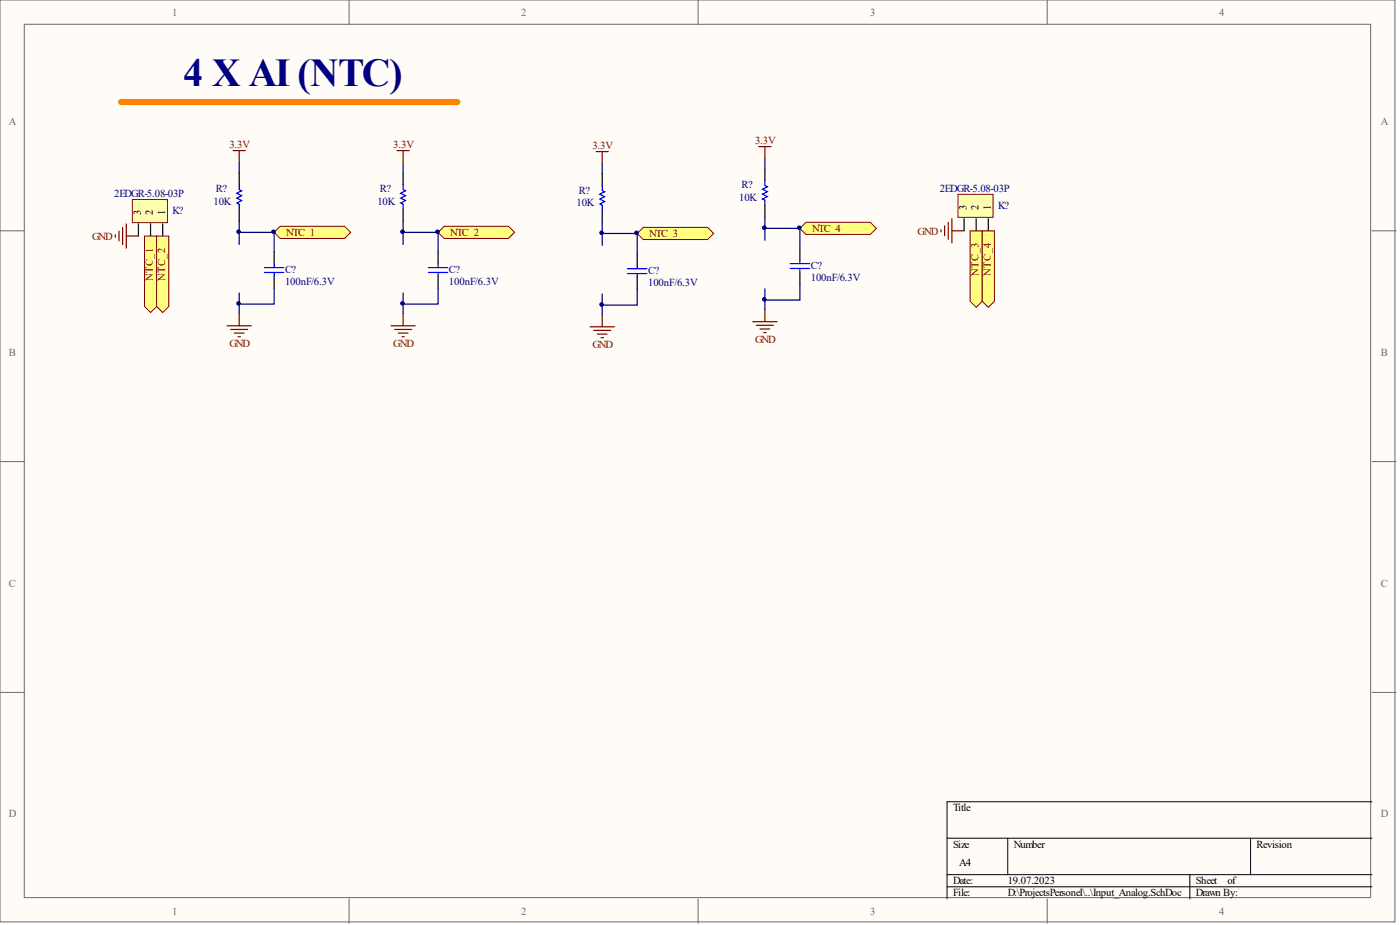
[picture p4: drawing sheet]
<svg xmlns="http://www.w3.org/2000/svg" width="292mm" height="193mm" viewBox="0 0 292 193" stroke-linecap="round" stroke-linejoin="round" font-family="sans-serif">
<g fill="#fffcf8" stroke="#696969" stroke-width=".21">
<path d="M0 0h291v192.3h-291z"/>
<path d="M5.1 5.1h280.9v182.2h-280.9z"/>
</g>
<path d="M72.8 0v5.1M145.7 0v5.1M218.5 0v5.1M0 48.1h5.1M286.3 48.1h5M0 96.3h5.1M286.3 96.3h5M0 144.5h5.1M286.3 144.5h5M72.8 187.5v5.1M145.7 187.5v5.1M218.5 187.5v5.1" fill="none" stroke="#696969" stroke-width=".21"/>
<path d="M197.6 174.9h88.7M210.3 174.9v7.6M260.9 174.9v7.6M286.3 167.3h-88.7v20.2M197.6 182.5h88.7M197.6 185h88.7M248.3 182.5v5" fill="none" stroke="#000" stroke-width=".21"/>
<path d="M25.3 21.3h70.1" fill="none" stroke="#fd8300" stroke-width="1.3"/>
<path d="M49.9 36v2.5M49.9 43.6v2.5" fill="none" stroke="#000" stroke-width=".25"/>
<path d="M49.9 38.5v1.1l.5 .2-1 .5 1 .5-1 .5 1 .5-1 .5 .5 .3v1" fill="none" stroke="#00f" stroke-width=".25"/>
<path d="M47.4 68h5M48.1 68.7h3.6M48.9 69.5h2M49.7 70.2h.5M49.9 65.4v2.6" fill="none" stroke="#800000" stroke-width=".25"/>
<path d="M49.9 34v2" fill="none" stroke="#000080" stroke-width=".25"/>
<path d="M58.5 47.2h13.4l1.3 1.3-1.3 1.2h-13.4l-1.3-1.2z" fill-rule="evenodd" fill="#ffff80" stroke="#800000" stroke-width=".21"/>
<path d="M84.1 36v2.5M57.2 52.5v2.6M57.2 57.6v2.5M84.1 43.6v2.5" fill="none" stroke="#000" stroke-width=".25"/>
<path d="M84.1 38.5v1.1l.5 .2-1 .5 1 .5-1 .5 1 .5-1 .5 .5 .3v1M55.2 55.8h4M55.2 56.8h4M57.2 55.1v.7M57.2 56.8v.8" fill="none" stroke="#00f" stroke-width=".25"/>
<path d="M84.1 34v2M49.9 51v-2.5h7.3v4M49.9 46.1v2.4M49.9 61.1v2.3M57.2 60.1v3.3h-7.3v2" fill="none" stroke="#000080" stroke-width=".25"/>
<path d="M48.6 31.4h2.6M49.9 31.4v2.6M81.6 68h5M82.3 68.7h3.6M83.1 69.5h2M83.9 70.2h.5M84.1 65.4v2.6" fill="none" stroke="#800000" stroke-width=".25"/>
<path d="M92.7 47.2h13.4l1.3 1.3-1.3 1.2h-13.4l-1.3-1.2z" fill-rule="evenodd" fill="#ffff80" stroke="#800000" stroke-width=".21"/>
<path d="M91.4 52.5v2.6M91.4 57.6v2.5" fill="none" stroke="#000" stroke-width=".25"/>
<path d="M89.4 55.8h4M89.4 56.8h4M91.4 55.1v.7M91.4 56.8v.8" fill="none" stroke="#00f" stroke-width=".25"/>
<path d="M84.1 51v-2.5h7.3v4M84.1 46.1v2.4M84.1 61.1v2.3M91.4 60.1v3.3h-7.3v2" fill="none" stroke="#000080" stroke-width=".25"/>
<path d="M82.8 31.4h2.6M84.1 31.4v2.6" fill="none" stroke="#800000" stroke-width=".25"/>
<path d="M27.6 41.6h7.3v4.9h-7.3z" fill="#ffffb0" stroke="#800000" stroke-width=".21"/>
<path d="M28.9 46.7v2.5M31.4 46.7v2.5M33.9 46.7v2.5" fill="none" stroke="#000" stroke-width=".25"/>
<path d="M24.1 49v.5M24.8 48.2v2.1M25.6 47.5v3.5M26.3 46.7v5.1M26.3 49.2h2.6" fill="none" stroke="#800000" stroke-width=".25"/>
<g fill="#ffff80" stroke="#800000" stroke-width=".21">
<path d="M30.1 49.2h2.6v14.7l-1.3 1.3-1.3-1.3z" fill-rule="evenodd"/>
<path d="M32.7 49.2h2.5v14.7l-1.3 1.3-1.2-1.3z" fill-rule="evenodd"/>
</g>
<path d="M125.6 36.2v2.5M125.6 43.8v2.5" fill="none" stroke="#000" stroke-width=".25"/>
<path d="M125.6 38.7v1.1l.6 .2-1.1 .5 1.1 .5-1.1 .5 1.1 .5-1.1 .5 .5 .3v1" fill="none" stroke="#00f" stroke-width=".25"/>
<path d="M123.1 68.2h5.1M123.9 68.9h3.5M124.6 69.7h2.1M125.4 70.5h.5M125.6 65.6v2.6" fill="none" stroke="#800000" stroke-width=".25"/>
<path d="M125.6 34.2v2" fill="none" stroke="#000080" stroke-width=".25"/>
<path d="M134.2 47.4h13.4l1.3 1.3-1.3 1.3h-13.4l-1.3-1.3z" fill-rule="evenodd" fill="#ffff80" stroke="#800000" stroke-width=".21"/>
<path d="M159.6 35.2v2.5M132.9 52.8v2.5M132.9 57.8v2.6M159.6 42.8v2.5" fill="none" stroke="#000" stroke-width=".25"/>
<path d="M159.6 37.7v1l.5 .3-1 .5 1 .5-1 .5 1 .5-1 .5 .5 .3v1M130.9 56.1h4.1M130.9 57.1h4.1M132.9 55.3v.8M132.9 57.1v.7" fill="none" stroke="#00f" stroke-width=".25"/>
<path d="M159.6 33.1v2.1M125.6 51.2v-2.5h7.3v4.1M125.6 46.3v2.4M125.6 61.3v2.4M132.9 60.4v3.3h-7.3v1.9" fill="none" stroke="#000080" stroke-width=".25"/>
<path d="M124.4 31.6h2.5M125.6 31.6v2.6M157.1 67.1h5M157.8 67.9h3.6M158.6 68.6h2M159.3 69.4h.5M159.6 64.6v2.5" fill="none" stroke="#800000" stroke-width=".25"/>
<path d="M168.2 46.4h13.4l1.2 1.2-1.2 1.3h-13.4l-1.3-1.3z" fill-rule="evenodd" fill="#ffff80" stroke="#800000" stroke-width=".21"/>
<path d="M166.9 51.7v2.5M166.9 56.8v2.5" fill="none" stroke="#000" stroke-width=".25"/>
<path d="M164.9 55h4M164.9 56h4M166.9 54.2v.8M166.9 56v.8" fill="none" stroke="#00f" stroke-width=".25"/>
<path d="M159.6 50.1v-2.5h7.3v4.1M159.6 45.3v2.3M166.9 59.3v3.3h-7.3v2M159.6 60.3v2.3" fill="none" stroke="#000080" stroke-width=".25"/>
<path d="M158.3 30.6h2.6M159.6 30.6v2.5" fill="none" stroke="#800000" stroke-width=".25"/>
<path d="M199.9 40.5h7.3v4.8h-7.3z" fill="#ffffb0" stroke="#800000" stroke-width=".21"/>
<path d="M201.1 45.6v2.5M203.7 45.6v2.5M206.2 45.6v2.5" fill="none" stroke="#000" stroke-width=".25"/>
<path d="M196.3 47.9v.5" fill="none" stroke="#800000" stroke-width=".25"/>
<g fill="#000080" stroke="#000080" stroke-width=".21">
<circle cx="49.8" cy="63.3" r=".37"/>
<circle cx="49.8" cy="48.3" r=".37"/>
<circle cx="57.1" cy="48.3" r=".37"/>
<circle cx="84" cy="63.3" r=".37"/>
<circle cx="84" cy="48.3" r=".37"/>
<circle cx="91.3" cy="48.3" r=".37"/>
<circle cx="125.5" cy="63.5" r=".37"/>
<circle cx="125.5" cy="48.6" r=".37"/>
<circle cx="132.8" cy="48.6" r=".37"/>
<circle cx="159.5" cy="62.5" r=".37"/>
<circle cx="159.5" cy="47.5" r=".37"/>
<circle cx="166.8" cy="47.5" r=".37"/>
</g>
<text font-size="16.2" fill="#800000" x="202.5" y="59.2">PONTC03</text>
<text font-size="8.2" fill="#000080" x="38.3" y="17.9">4 X AI (NTC)</text>
<g font-size="2.2" fill="#696969">
<text x="35.9" y="3.3">1</text>
<text x="108.7" y="3.3">2</text>
<text x="181.6" y="3.3">3</text>
<text x="254.4" y="3.3">4</text>
<text x="1.8" y="26.1">A</text>
<text x="288.1" y="26.1">A</text>
<text x="1.8" y="74.2">B</text>
<text x="288.1" y="74.2">B</text>
<text x="1.8" y="122.4">C</text>
<text x="288.1" y="122.4">C</text>
<text x="1.8" y="170.5">D</text>
<text x="288.1" y="170.5">D</text>
<text x="35.9" y="190.8">1</text>
<text x="108.7" y="190.8">2</text>
<text x="181.6" y="190.8">3</text>
<text x="254.4" y="190.8">4</text>
</g>
<g font-size="2.2" fill="#800000">
<text x="47.9" y="31">3.3V</text>
<text x="82.1" y="31">3.3V</text>
<text x="123.6" y="31.2">3.3V</text>
<text x="157.5" y="30.1">3.3V</text>
<text x="19.2" y="50">GND</text>
<text x="59.7" y="49.3">NTC_1</text>
<text x="93.9" y="49.3">NTC_2</text>
<text x="135.5" y="49.5">NTC_3</text>
<text x="169.4" y="48.4">NTC_4</text>
<text x="191.5" y="48.9">GND</text>
<text x="31.9" y="58.6" transform="rotate(-90 31.9 58.6)">NTC_1</text>
<text x="34.4" y="58.6" transform="rotate(-90 34.4 58.6)">NTC_2</text>
<text x="204.2" y="57.5" transform="rotate(-90 204.2 57.5)">NTC_3</text>
<text x="206.7" y="57.5" transform="rotate(-90 206.7 57.5)">NTC_4</text>
<text x="157.5" y="71.6">GND</text>
<text x="47.9" y="72.5">GND</text>
<text x="82.1" y="72.5">GND</text>
<text x="123.6" y="72.7">GND</text>
</g>
<g font-size="2.2" fill="#000080">
<text x="23.8" y="41.2">2EDGR-5.08-03P</text>
<text x="45" y="40.2">R?</text>
<text x="79.2" y="40.2">R?</text>
<text x="120.8" y="40.4">R?</text>
<text x="154.2" y="41.8">10K</text>
<text x="154.7" y="39.3">R?</text>
<text x="196.1" y="40.1">2EDGR-5.08-03P</text>
<text x="36" y="44.7">K?</text>
<text x="44.5" y="42.7">10K</text>
<text x="78.7" y="42.7">10K</text>
<text x="120.3" y="42.9">10K</text>
<text x="208.2" y="43.6">K?</text>
<text x="59.5" y="56.9">C?</text>
<text x="59.5" y="59.4">100nF/6.3V</text>
<text x="93.7" y="56.9">C?</text>
<text x="93.7" y="59.4">100nF/6.3V</text>
<text x="135.2" y="57.1">C?</text>
<text x="135.2" y="59.6">100nF/6.3V</text>
<text x="169.2" y="56">C?</text>
<text x="169.2" y="58.6">100nF/6.3V</text>
</g>
<g font-size="2.2">
<text x="29.4" y="44.9" transform="rotate(-90 29.4 44.9)">3</text>
<text x="31.9" y="44.9" transform="rotate(-90 31.9 44.9)">2</text>
<text x="34.4" y="44.9" transform="rotate(-90 34.4 44.9)">1</text>
<text x="201.6" y="43.8" transform="rotate(-90 201.6 43.8)">3</text>
<text x="204.2" y="43.8" transform="rotate(-90 204.2 43.8)">2</text>
<text x="206.7" y="43.8" transform="rotate(-90 206.7 43.8)">1</text>
<text x="198.9" y="169.2">Title</text>
<text x="198.9" y="176.9">Size</text>
<text x="211.5" y="176.9">Number</text>
<text x="262.2" y="176.9">Revision</text>
<text x="198.9" y="184.5">Date:</text>
<text x="200.1" y="180.7">A4</text>
<text x="210.3" y="184.5">19.07.2023</text>
<text x="249.5" y="184.5">Sheet</text>
<text x="256.1" y="184.5">of</text>
<text x="198.9" y="187">File:</text>
<text x="210.3" y="187">D:\ProjectsPersonel\..\Input_Analog.SchDoc</text>
<text x="249.5" y="187">Drawn By:</text>
</g>
</svg>
